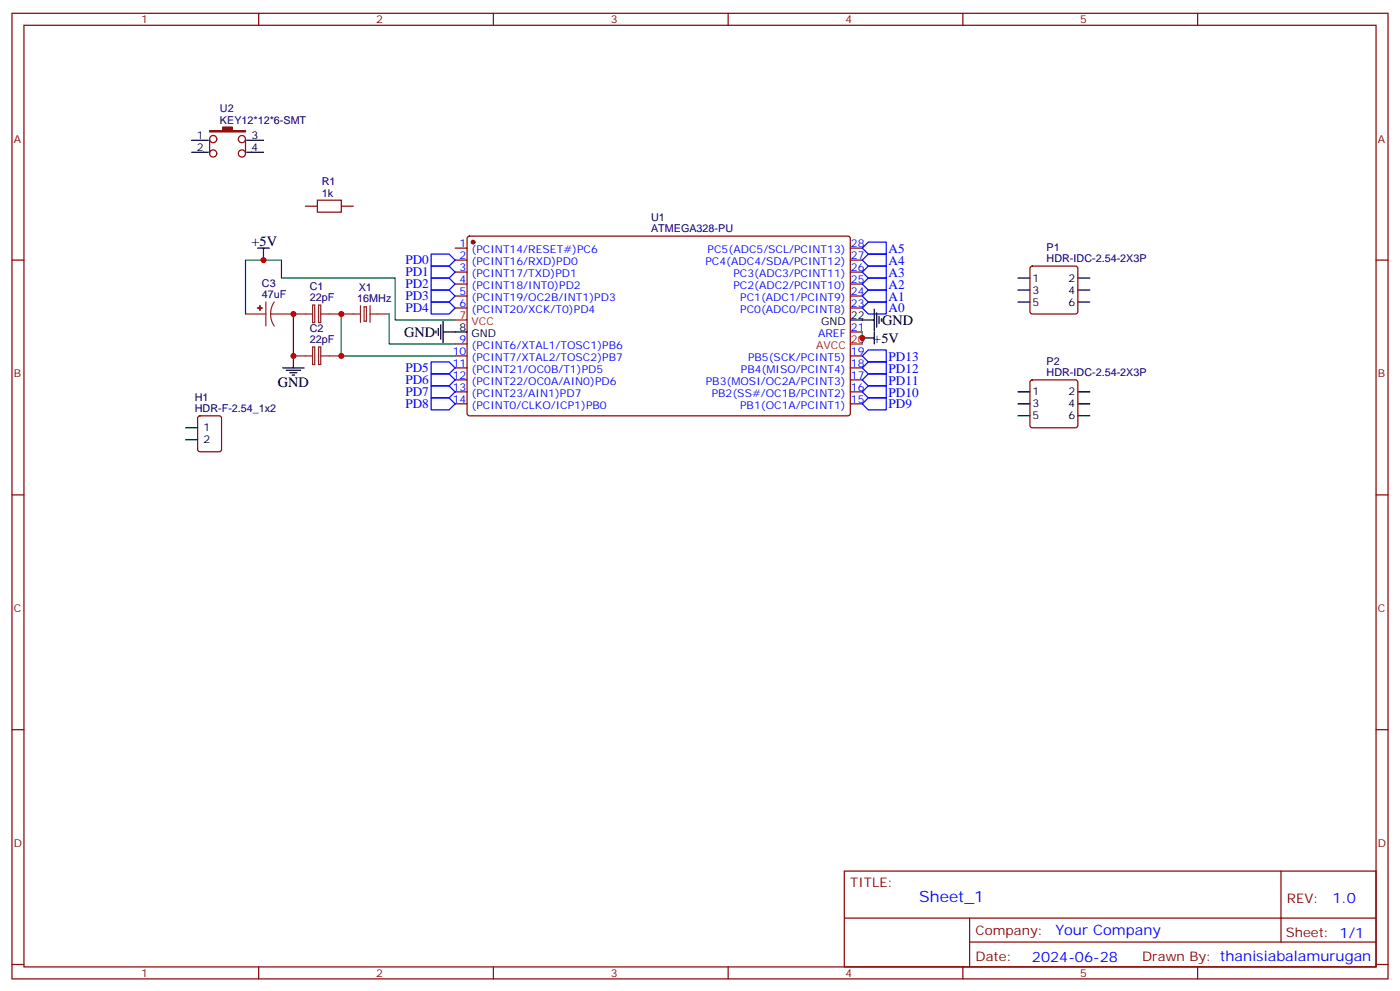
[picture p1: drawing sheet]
<svg xmlns="http://www.w3.org/2000/svg" width="412mm" height="292mm" viewBox="0 0 412 292" stroke-linecap="round" stroke-linejoin="round" font-family="sans-serif">
<g fill="none" stroke="#870000" stroke-width=".35">
<path d="M3.5 3.9h405.4v284.4h-405.4zM7.1 7.4h398.2v277.3h-398.2zM76.2 3.9v3.5M145.3 3.9v3.5M214.5 3.9v3.5M283.6 3.9v3.5M352.8 3.9v3.5M61.7 41v4.2M72.3 41v4.2M3.5 76.6h3.6M90 60.7h3.5M100.5 60.7h3.6"/>
<path d="M134.1 76.6h3.5M134.1 73.1h3.5M137.8 69.7l.5-.2 111.7 .1 .5 .6-.1 51.8-.6 .4h-111.8l-.4-.7v-51.5zM250.5 76.6h3.5M250.5 73.1h3.5M303.6 78.6l.5-.2h12.7l.5 .2 .2 .5v12.7l-.2 .5-.5 .2h-12.7l-.5-.3-.2-.4v-12.7zM405.3 76.6h3.6M134.1 80.1h3.5M134.1 83.6h3.5M134.1 87.2h3.5M134.1 90.7h3.5M250.5 80.1h3.5"/>
<path d="M250.5 83.6h3.5M250.5 87.2h3.5M250.5 90.7h3.5M250.5 97.8h3.5M134.1 101.3h3.5M134.1 104.8h3.5M134.1 108.3h3.5M134.1 111.9h3.5M134.1 115.4h3.5M134.1 118.9h3.5M250.5 104.8h3.5M250.5 108.3h3.5"/>
<path d="M250.5 111.9h3.5M250.5 115.4h3.5M250.5 118.9h3.5M303.6 112.1l.5-.2h12.7l.5 .2 .2 .5v12.7l-.2 .5-.5 .2h-12.7l-.5-.3-.2-.4v-12.7zM58.4 122.7l.5-.3h5.7l.6 .5 .1 9.4-.5 .7h-5.9l-.6-.4-.1-9.4zM3.5 145.7h3.6M405.3 145.7h3.6M3.5 214.9h3.6M405.3 214.9h3.6M248.7 256.5h156.6v28.2h-156.6zM377.3 256.5v20.9M248.7 270.4h156.5"/>
<path d="M285.6 277.4h119.6M285.6 270.4v14.1M3.5 284h3.6M76.2 284.7v3.6M145.3 284.7v3.6M214.5 284.7v3.6M283.6 284.7v3.6M352.8 284.7v3.6M405.3 284h3.6"/>
<circle cx="62.8" cy="41" r="1.06"/>
<circle cx="62.8" cy="45.2" r="1.06"/>
<circle cx="71.3" cy="41" r="1.06"/>
<circle cx="71.3" cy="45.2" r="1.06"/>
</g>
<g fill="#870000" stroke="#870000" stroke-width=".35">
<path d="M61.7 38.5h3.9v-1.1h2.8v1.1h3.9v.3h-10.6z"/>
<circle cx="139.3" cy="71.3" r=".53"/>
</g>
<path d="M134.1 94.2h3.5M250.5 101.3h3.5" fill="none" stroke="#f00" stroke-width=".35"/>
<g fill="none" stroke="#000" stroke-width=".35">
<path d="M56.4 41.3h5M56.4 44.8h5M72.7 41.3h4.9M72.7 44.8h4.9M75.8 73.1h3.6M77.6 73.1v3.5M128.4 97.4v.7M129.1 96.7v2.1M129.8 95.6v4.3M130.5 97.8h7.1M130.5 94.6v6.3M250.5 94.2h7"/>
<path d="M254 99.5h3.5M257.5 91.1v6.3M257.5 97.8v3.5M258.2 92.1v4.2M258.9 93.2v2.1M259.6 93.9v.7M299.9 81.9h3.5M299.9 85.4h3.5M299.9 88.9h3.5M317.5 81.9h3.5M317.5 85.4h3.5M317.5 88.9h3.5"/>
<path d="M83.3 108.3h6.3M84.3 109h4.2M85.4 109.7h2.1M86.1 110.5h.7M86.4 104.8v3.5M299.9 115.4h3.5M299.9 118.9h3.5M317.5 115.4h3.5M317.5 118.9h3.5M54.7 126h3.5M54.7 129.5h3.5M299.9 122.4h3.5"/>
<path d="M317.5 122.4h3.5"/>
</g>
<g fill="none" stroke="#8c2424" stroke-width=".35">
<path d="M72.3 92.5h6M78.3 88.9v7.1M79.7 92.5l.3 1.8 .8 1.7M79.7 92.5h12.4M80.8 88.9l-.8 1.7-.3 1.9M92.1 89.8h.6v5.2h-.6zM93.8 89.8h.7v5.2h-.7zM94.5 92.5h11.7M106.2 90v4.9M107.2 90.3h.7v4.3h-.7zM109 92.5h5.7M109 90v4.9"/>
<path d="M86.4 104.8h5.7M92.1 102.2h.6v5.2h-.6zM93.8 102.2h.7v5.2h-.7zM94.5 104.8h6"/>
</g>
<path d="M93.5 58.9h7v3.6h-7z" fill="none" stroke="#a10000" stroke-width=".35"/>
<g fill="#8c2424" stroke="#8c2424" stroke-width=".35">
<path d="M76.6 90v1.4z"/>
<path d="M75.8 90.7h1.5z"/>
</g>
<path d="M72.3 92.5v-15.9h10.6v5.3h33.5v12.3h17.7M86.4 92.5v12.3M100.5 92.5v12.3h33.6M114.7 92.5v8.8h19.4M254 97.8v3.5" fill="none" stroke="#008700" stroke-width=".35"/>
<g fill="none" stroke="#00f" stroke-width=".35">
<path d="M127 74.8h5.3l1.8 1.8-1.8 1.8h-5.3zM127 78.4h5.3l1.8 1.7-1.8 1.8h-5.3zM254 76.6l1.8-1.8h5.3v3.6h-5.3zM254 73.1l1.8-1.8h5.3v3.5h-5.3zM255.8 78.4h5.3v3.5h-5.3l-1.8-1.8zM127 81.9h5.3l1.8 1.7-1.8 1.8h-5.3zM127 85.4h5.3l1.8 1.8-1.8 1.7h-5.3zM127 88.9h5.3l1.8 1.8-1.8 1.8h-5.3zM254 90.7l1.8-1.8h5.3v3.6h-5.3zM254 87.2l1.8-1.8h5.3v3.5h-5.3zM254 83.6l1.8-1.7h5.3v3.5h-5.3zM127 106.6h5.3l1.8 1.7-1.8 1.8h-5.3z"/>
<path d="M127 110.1h5.3l1.8 1.8-1.8 1.7h-5.3zM127 113.6h5.3l1.8 1.8-1.8 1.8h-5.3zM127 117.2h5.3l1.8 1.7-1.8 1.8h-5.3zM254 118.9l1.8-1.7h5.3v3.5h-5.3zM254 115.4l1.8-1.8h5.3v3.6h-5.3zM254 111.9l1.8-1.8h5.3v3.5h-5.3zM254 108.3l1.8-1.7h5.3v3.5h-5.3zM254 104.8l1.8-1.8h5.3v3.6h-5.3z"/>
</g>
<g fill="#c00">
<circle cx="100.5" cy="104.8" r=".88"/>
<circle cx="100.5" cy="92.5" r=".88"/>
<circle cx="86.4" cy="92.5" r=".88"/>
<circle cx="86.4" cy="104.8" r=".88"/>
<circle cx="77.6" cy="76.6" r=".88"/>
<circle cx="254" cy="99.5" r=".88"/>
</g>
<text font-size="4.6" fill="#00f" x="270.8" y="265.5">Sheet_1</text>
<g font-size="4.2">
<text x="74.1" y="72.4">+5V</text>
<text x="259.8" y="95.6">GND</text>
<text x="119" y="99.2">GND</text>
<text x="257.3" y="101">+5V</text>
<text x="81.8" y="114">GND</text>
</g>
<g font-size="4.2" fill="#00f">
<text x="392.5" y="265.8">1.0</text>
<text x="310.9" y="275.3">Your Company</text>
<text x="304" y="283.1">2024-06-28</text>
</g>
<g font-size="3.9" fill="#00f">
<text x="119.4" y="77.8">PD0</text>
<text x="261.8" y="77.9">A4</text>
<text x="261.8" y="74.4">A5</text>
<text x="119.4" y="81.4">PD1</text>
<text x="261.8" y="81.5">A3</text>
<text x="119.4" y="84.9">PD2</text>
<text x="119.4" y="88.4">PD3</text>
<text x="261.8" y="88.5">A1</text>
<text x="261.8" y="85">A2</text>
<text x="119.4" y="92">PD4</text>
<text x="261.8" y="92">A0</text>
<text x="261.8" y="106.2">PD13</text>
<text x="119.4" y="109.5">PD5</text>
<text x="119.4" y="113">PD6</text>
<text x="261.8" y="113.2">PD11</text>
<text x="261.8" y="109.7">PD12</text>
<text x="119.4" y="116.6">PD7</text>
<text x="261.8" y="116.8">PD10</text>
<text x="119.4" y="120.1">PD8</text>
<text x="261.8" y="120.2">PD9</text>
</g>
<g font-size="3.9" fill="#800">
<text x="250.5" y="261.1">TITLE:</text>
<text x="379.1" y="265.8">REV:</text>
<text x="287.4" y="275.3">Company:</text>
<text x="378.7" y="275.9">Sheet: 1/1</text>
<text x="287.4" y="283">Date:</text>
<text x="336.4" y="283.1">Drawn By: thanisiabalamurugan</text>
</g>
<g font-size="3.2" fill="#800">
<text x="41.6" y="6.9">1</text>
<text x="110.8" y="6.9">2</text>
<text x="179.9" y="6.9">3</text>
<text x="249.1" y="6.9">4</text>
<text x="318.2" y="6.9">5</text>
<text x="4.1" y="42">A</text>
<text x="405.9" y="42">A</text>
<text x="4.1" y="111.2">B</text>
<text x="405.9" y="111.2">B</text>
<text x="4.1" y="180.3">C</text>
<text x="405.9" y="180.3">C</text>
<text x="4.1" y="249.4">D</text>
<text x="405.9" y="249.4">D</text>
<text x="41.6" y="287.7">1</text>
<text x="110.8" y="287.7">2</text>
<text x="179.9" y="287.7">3</text>
<text x="249.1" y="287.7">4</text>
<text x="318.2" y="287.7">5</text>
</g>
<g font-size="3.2" fill="#000080">
<text x="64.8" y="33.1">U2</text>
<text x="64.8" y="36.4">KEY12*12*6-SMT</text>
<text x="94.8" y="57.9">1k</text>
<text x="94.8" y="54.6">R1</text>
<text x="191.8" y="65">U1</text>
<text x="191.8" y="68.3">ATMEGA328-PU</text>
<text x="308.3" y="77.3">HDR-IDC-2.54-2X3P</text>
<text x="308.3" y="74">P1</text>
<text x="77.1" y="87.9">47uF</text>
<text x="77.1" y="84.6">C3</text>
<text x="91.3" y="88.8">22pF</text>
<text x="91.3" y="85.5">C1</text>
<text x="105.3" y="88.9">16MHz</text>
<text x="105.7" y="85.6">X1</text>
<text x="91.3" y="101.1">22pF</text>
<text x="91.3" y="97.8">C2</text>
<text x="308.3" y="107.5">P2</text>
<text x="308.3" y="110.8">HDR-IDC-2.54-2X3P</text>
<text x="57.4" y="118.1">H1</text>
<text x="57.4" y="121.4">HDR-F-2.54_1x2</text>
</g>
<g font-size="3.2">
<text x="58" y="41">1</text>
<text x="74.1" y="41">3</text>
<text x="58" y="44.5">2</text>
<text x="74.1" y="44.5">4</text>
<text x="304.1" y="82.9">1</text>
<text x="314.8" y="82.9">2</text>
<text x="304.1" y="86.5">3</text>
<text x="304.1" y="90">5</text>
<text x="314.8" y="86.5">4</text>
<text x="314.8" y="90">6</text>
<text x="241.9" y="95.6">GND</text>
<text x="250.6" y="93.9">22</text>
<text x="135.4" y="97.4">8</text>
<text x="138.9" y="99.2">GND</text>
<text x="304.1" y="116.5">1</text>
<text x="304.1" y="120">3</text>
<text x="314.8" y="116.5">2</text>
<text x="314.8" y="120">4</text>
<text x="304.1" y="123.5">5</text>
<text x="314.8" y="123.5">6</text>
<text x="60" y="127">1</text>
<text x="60" y="130.6">2</text>
</g>
<g font-size="3.2" fill="#00f">
<text x="135.4" y="72.7">1</text>
<text x="135.4" y="76.2">2</text>
<text x="138.9" y="74.5">(PCINT14/RESET#)PC6</text>
<text x="138.9" y="78">(PCINT16/RXD)PD0</text>
<text x="207.8" y="78">PC4(ADC4/SDA/PCINT12)</text>
<text x="208.4" y="74.5">PC5(ADC5/SCL/PCINT13)</text>
<text x="250.6" y="76.2">27</text>
<text x="250.6" y="72.7">28</text>
<text x="135.4" y="79.8">3</text>
<text x="135.4" y="83.3">4</text>
<text x="138.9" y="81.5">(PCINT17/TXD)PD1</text>
<text x="216" y="81.5">PC3(ADC3/PCINT11)</text>
<text x="250.6" y="83.3">25</text>
<text x="250.6" y="79.8">26</text>
<text x="135.4" y="86.8">5</text>
<text x="138.9" y="85.1">(PCINT18/INT0)PD2</text>
<text x="138.9" y="88.6">(PCINT19/OC2B/INT1)PD3</text>
<text x="216" y="85.1">PC2(ADC2/PCINT10)</text>
<text x="218" y="88.6">PC1(ADC1/PCINT9)</text>
<text x="250.6" y="86.8">24</text>
<text x="135.4" y="90.3">6</text>
<text x="138.9" y="92.1">(PCINT20/XCK/T0)PD4</text>
<text x="218" y="92.1">PC0(ADC0/PCINT8)</text>
<text x="250.6" y="90.3">23</text>
<text x="135.4" y="100.9">9</text>
<text x="241" y="99.2">AREF</text>
<text x="250.6" y="97.4">21</text>
<text x="133.4" y="104.5">10</text>
<text x="133.4" y="108">11</text>
<text x="138.9" y="102.7">(PCINT6/XTAL1/TOSC1)PB6</text>
<text x="138.9" y="106.2">(PCINT7/XTAL2/TOSC2)PB7</text>
<text x="220.3" y="106.2">PB5(SCK/PCINT5)</text>
<text x="250.6" y="108">18</text>
<text x="250.6" y="104.5">19</text>
<text x="133.4" y="111.5">12</text>
<text x="138.9" y="109.7">(PCINT21/OC0B/T1)PD5</text>
<text x="138.9" y="113.3">(PCINT22/OC0A/AIN0)PD6</text>
<text x="207.9" y="113.3">PB3(MOSI/OC2A/PCINT3)</text>
<text x="218.3" y="109.7">PB4(MISO/PCINT4)</text>
<text x="250.6" y="111.5">17</text>
<text x="133.4" y="115">13</text>
<text x="133.4" y="118.6">14</text>
<text x="138.9" y="116.8">(PCINT23/AIN1)PD7</text>
<text x="209.6" y="116.8">PB2(SS#/OC1B/PCINT2)</text>
<text x="250.6" y="118.6">15</text>
<text x="250.6" y="115">16</text>
<text x="138.9" y="120.3">(PCINT0/CLKO/ICP1)PB0</text>
<text x="218" y="120.3">PB1(OC1A/PCINT1)</text>
</g>
<g font-size="3.2" fill="#f00">
<text x="135.4" y="93.9">7</text>
<text x="138.9" y="95.6">VCC</text>
<text x="250.6" y="100.9">20</text>
<text x="240.4" y="102.7">AVCC</text>
</g>
</svg>
